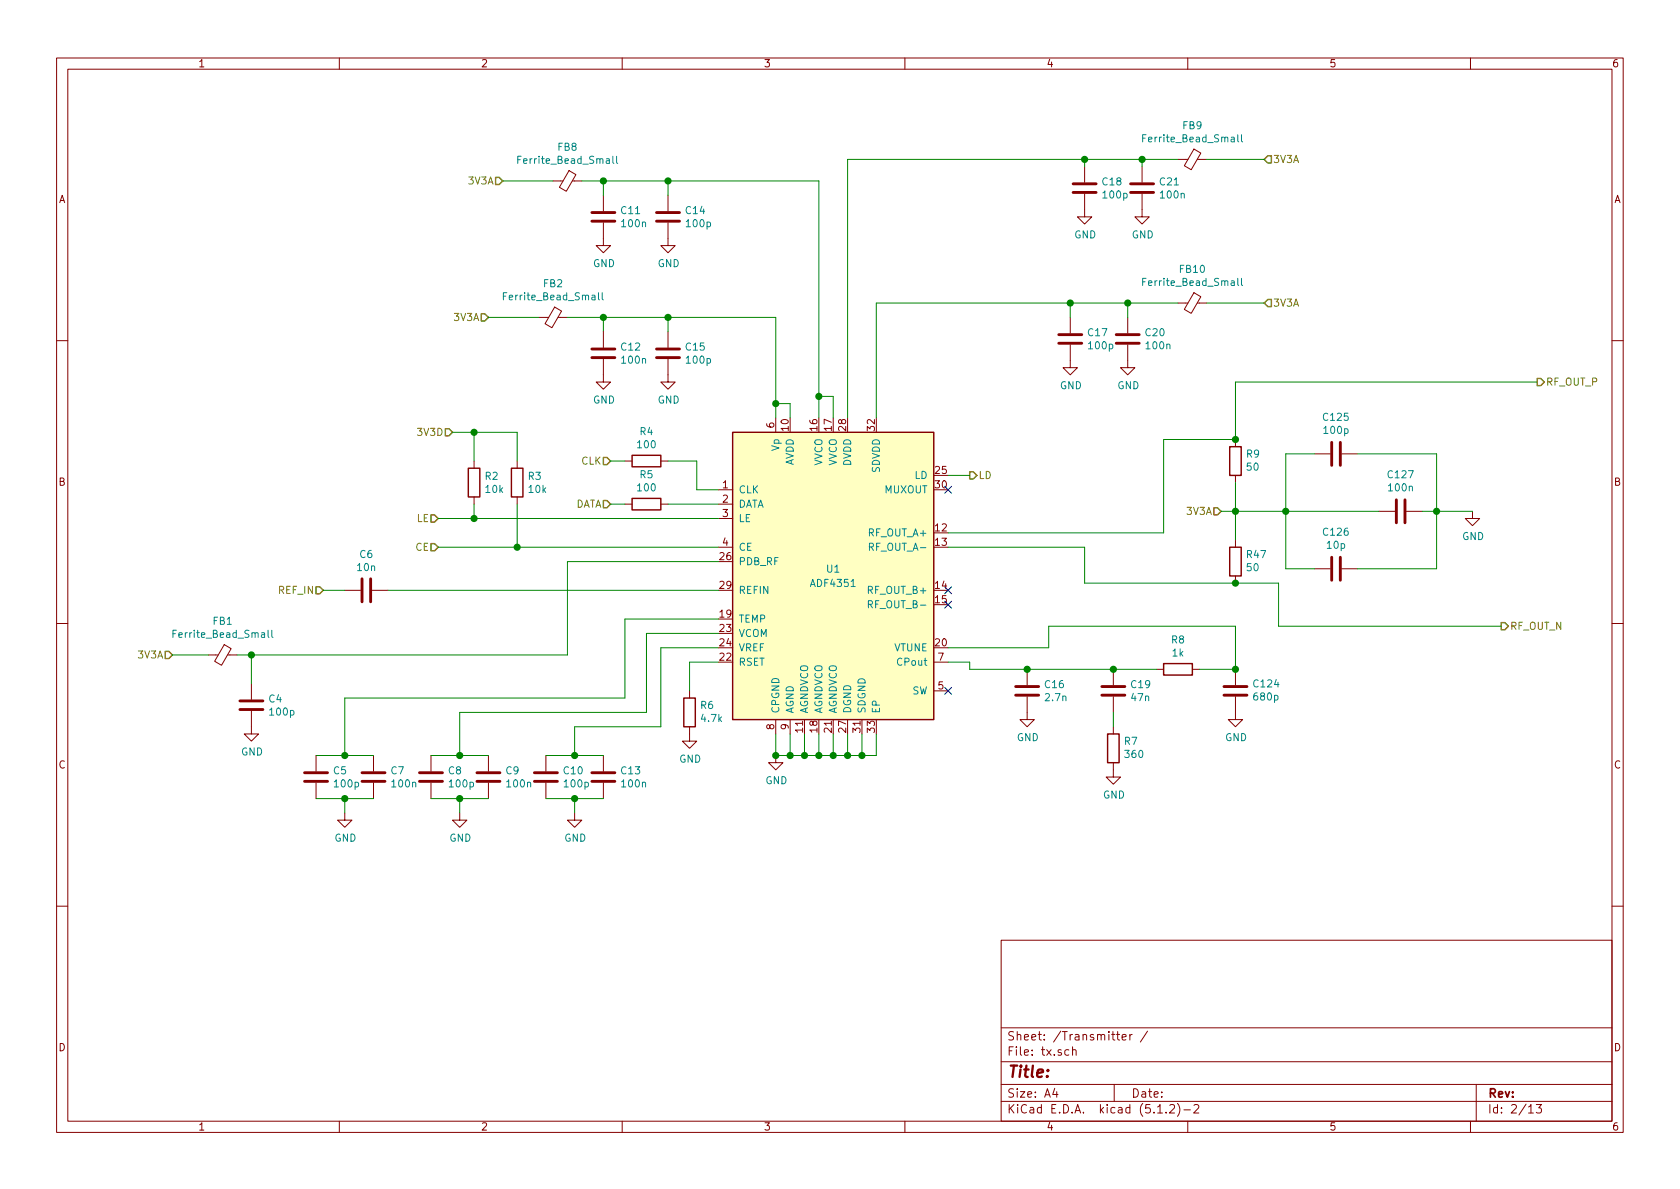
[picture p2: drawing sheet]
EESchema Schematic File Version 4
LIBS:violet-cache
EELAYER 29 0
EELAYER END
$Descr A4 11693 8268
encoding utf-8
Sheet 2 13
Title ""
Date ""
Rev ""
Comp ""
Comment1 ""
Comment2 ""
Comment3 ""
Comment4 ""
$EndDescr
Text HLabel 4250 3200 0    50   Input ~ 0
CLK
Text HLabel 4250 3500 0    50   Input ~ 0
DATA
Text HLabel 3050 3600 0    50   Input ~ 0
LE
Text HLabel 3050 3800 0    50   Input ~ 0
CE
Text HLabel 2250 4100 0    50   Input ~ 0
REF_IN
Text HLabel 6750 3300 2    50   Output ~ 0
LD
Text HLabel 3150 3000 0    50   Input ~ 0
3V3D
Text HLabel 10700 2650 2    50   Output ~ 0
RF_OUT_P
Text HLabel 10450 4350 2    50   Output ~ 0
RF_OUT_N
Text HLabel 3400 2200 0    50   Input ~ 0
3V3A
$Comp
L Timer_PLL:ADF4351 U1
U 1 1
P 5800 4000
F 0 "U1" H 5800 4050 50  0000 C CNN
F 1 "ADF4351" H 5800 3950 50  0000 C CNN
F 2 "Package_CSP:LFCSP-32-1EP_5x5mm_P0.5mm_EP3.25x3.25mm" H 5800 4000 50  0001 C CNN
F 3 "https://www.analog.com/media/en/technical-documentation/data-sheets/ADF4351.pdf" H 5800 4000 50  0001 C CNN
F 4 "584-ADF4351BCPZ" H 5800 4000 50  0001 C CNN "Mouser"
	1    5800 4000
	1    0    0    -1  
$EndComp
$Comp
L power:GND #PWR021
U 1 1
P 5400 5250
F 0 "#PWR021" H 5400 5000 50  0001 C CNN
F 1 "GND" H 5405 5077 50  0000 C CNN
F 2 "" H 5400 5250 50  0001 C CNN
F 3 "" H 5400 5250 50  0001 C CNN
	1    5400 5250
	1    0    0    -1  
$EndComp
Wire Wire Line
	6100 5100 6100 5250
Wire Wire Line
	6100 5250 6000 5250
Wire Wire Line
	5400 5100 5400 5250
Connection ~ 5400 5250
Wire Wire Line
	5500 5100 5500 5250
Connection ~ 5500 5250
Wire Wire Line
	5500 5250 5400 5250
Wire Wire Line
	5600 5100 5600 5250
Connection ~ 5600 5250
Wire Wire Line
	5600 5250 5500 5250
Wire Wire Line
	5700 5100 5700 5250
Connection ~ 5700 5250
Wire Wire Line
	5700 5250 5600 5250
Wire Wire Line
	5800 5100 5800 5250
Connection ~ 5800 5250
Wire Wire Line
	5800 5250 5700 5250
Wire Wire Line
	5900 5100 5900 5250
Connection ~ 5900 5250
Wire Wire Line
	5900 5250 5800 5250
Wire Wire Line
	6000 5100 6000 5250
Connection ~ 6000 5250
Wire Wire Line
	6000 5250 5900 5250
$Comp
L Device:R R4
U 1 1
P 4500 3200
F 0 "R4" V 4293 3200 50  0000 C CNN
F 1 "100" V 4384 3200 50  0000 C CNN
F 2 "violet:R_0402b" V 4430 3200 50  0001 C CNN
F 3 "~" H 4500 3200 50  0001 C CNN
F 4 "71-CRCW0402100RFKEDC" H 4500 3200 50  0001 C CNN "Mouser"
	1    4500 3200
	0    1    1    0   
$EndComp
$Comp
L Device:R R3
U 1 1
P 3600 3350
F 0 "R3" H 3670 3396 50  0000 L CNN
F 1 "10k" H 3670 3305 50  0000 L CNN
F 2 "violet:R_0402b" V 3530 3350 50  0001 C CNN
F 3 "~" H 3600 3350 50  0001 C CNN
F 4 "71-CRCW040210K0FKEDC" H 3600 3350 50  0001 C CNN "Mouser"
	1    3600 3350
	1    0    0    -1  
$EndComp
$Comp
L Device:R R5
U 1 1
P 4500 3500
F 0 "R5" V 4293 3500 50  0000 C CNN
F 1 "100" V 4384 3500 50  0000 C CNN
F 2 "violet:R_0402b" V 4430 3500 50  0001 C CNN
F 3 "~" H 4500 3500 50  0001 C CNN
F 4 "71-CRCW0402100RFKEDC" H 4500 3500 50  0001 C CNN "Mouser"
	1    4500 3500
	0    1    1    0   
$EndComp
Wire Wire Line
	4850 3200 4850 3400
Wire Wire Line
	4850 3400 5000 3400
Wire Wire Line
	4650 3200 4850 3200
Wire Wire Line
	4650 3500 5000 3500
Wire Wire Line
	4250 3200 4350 3200
Wire Wire Line
	4250 3500 4350 3500
$Comp
L Device:R R2
U 1 1
P 3300 3350
F 0 "R2" H 3370 3396 50  0000 L CNN
F 1 "10k" H 3370 3305 50  0000 L CNN
F 2 "violet:R_0402b" V 3230 3350 50  0001 C CNN
F 3 "~" H 3300 3350 50  0001 C CNN
F 4 "71-CRCW040210K0FKEDC" H 3300 3350 50  0001 C CNN "Mouser"
	1    3300 3350
	1    0    0    -1  
$EndComp
Wire Wire Line
	3150 3000 3300 3000
Wire Wire Line
	3600 3000 3600 3200
Wire Wire Line
	3300 3200 3300 3000
Connection ~ 3300 3000
Wire Wire Line
	3300 3000 3600 3000
Wire Wire Line
	3050 3600 3300 3600
Wire Wire Line
	5000 3800 3600 3800
Wire Wire Line
	3300 3500 3300 3600
Connection ~ 3300 3600
Wire Wire Line
	3300 3600 5000 3600
Wire Wire Line
	3600 3500 3600 3800
Connection ~ 3600 3800
Wire Wire Line
	3600 3800 3050 3800
$Comp
L Device:C C6
U 1 1
P 2550 4100
F 0 "C6" V 2298 4100 50  0000 C CNN
F 1 "10n" V 2389 4100 50  0000 C CNN
F 2 "violet:C_0402b" H 2588 3950 50  0001 C CNN
F 3 "~" H 2550 4100 50  0001 C CNN
F 4 "80-C0402C103J3RAUTO" H 2550 4100 50  0001 C CNN "Mouser"
	1    2550 4100
	0    1    1    0   
$EndComp
Wire Wire Line
	2250 4100 2400 4100
Wire Wire Line
	2700 4100 5000 4100
NoConn ~ 6600 4100
NoConn ~ 6600 4200
NoConn ~ 6600 4800
NoConn ~ 6600 3400
Wire Wire Line
	6600 3300 6750 3300
$Comp
L Device:Ferrite_Bead_Small FB2
U 1 1
P 3850 2200
F 0 "FB2" V 3613 2200 50  0000 C CNN
F 1 "Ferrite_Bead_Small" V 3704 2200 50  0000 C CNN
F 2 "violet:C_0603b" V 3780 2200 50  0001 C CNN
F 3 "~" H 3850 2200 50  0001 C CNN
F 4 "810-MAF1608GAD601CT0" H 3850 2200 50  0001 C CNN "Mouser"
	1    3850 2200
	0    1    1    0   
$EndComp
$Comp
L Device:C C15
U 1 1
P 4650 2450
F 0 "C15" H 4535 2496 50  0000 R CNN
F 1 "100p" H 4535 2405 50  0000 R CNN
F 2 "violet:C_0402b" H 4688 2300 50  0001 C CNN
F 3 "~" H 4650 2450 50  0001 C CNN
F 4 "80-C0402C101J5G7411" H 4650 2450 50  0001 C CNN "Mouser"
	1    4650 2450
	-1   0    0    -1  
$EndComp
$Comp
L power:GND #PWR017
U 1 1
P 4200 2600
F 0 "#PWR017" H 4200 2350 50  0001 C CNN
F 1 "GND" H 4205 2427 50  0000 C CNN
F 2 "" H 4200 2600 50  0001 C CNN
F 3 "" H 4200 2600 50  0001 C CNN
	1    4200 2600
	1    0    0    -1  
$EndComp
$Comp
L power:GND #PWR018
U 1 1
P 4650 1650
F 0 "#PWR018" H 4650 1400 50  0001 C CNN
F 1 "GND" H 4655 1477 50  0000 C CNN
F 2 "" H 4650 1650 50  0001 C CNN
F 3 "" H 4650 1650 50  0001 C CNN
	1    4650 1650
	1    0    0    -1  
$EndComp
Wire Wire Line
	5400 2800 5500 2800
Wire Wire Line
	5500 2800 5500 2900
Wire Wire Line
	5400 2800 5400 2900
Wire Wire Line
	3400 2200 3750 2200
Wire Wire Line
	3950 2200 4200 2200
Wire Wire Line
	4200 2200 4200 2300
Wire Wire Line
	4200 2200 4650 2200
Wire Wire Line
	4650 2200 4650 2300
Connection ~ 4200 2200
Wire Wire Line
	4650 2200 5400 2200
Wire Wire Line
	5400 2200 5400 2800
Connection ~ 4650 2200
Connection ~ 5400 2800
$Comp
L Device:Ferrite_Bead_Small FB8
U 1 1
P 3950 1250
F 0 "FB8" V 3713 1250 50  0000 C CNN
F 1 "Ferrite_Bead_Small" V 3804 1250 50  0000 C CNN
F 2 "violet:C_0603b" V 3880 1250 50  0001 C CNN
F 3 "~" H 3950 1250 50  0001 C CNN
F 4 "810-MAF1608GAD601CT0" H 3950 1250 50  0001 C CNN "Mouser"
	1    3950 1250
	0    1    1    0   
$EndComp
Text HLabel 3500 1250 0    50   Input ~ 0
3V3A
$Comp
L power:GND #PWR016
U 1 1
P 4200 1650
F 0 "#PWR016" H 4200 1400 50  0001 C CNN
F 1 "GND" H 4205 1477 50  0000 C CNN
F 2 "" H 4200 1650 50  0001 C CNN
F 3 "" H 4200 1650 50  0001 C CNN
	1    4200 1650
	1    0    0    -1  
$EndComp
$Comp
L Device:C C12
U 1 1
P 4200 2450
F 0 "C12" H 4085 2496 50  0000 R CNN
F 1 "100n" H 4085 2405 50  0000 R CNN
F 2 "violet:C_0402b" H 4238 2300 50  0001 C CNN
F 3 "~" H 4200 2450 50  0001 C CNN
F 4 "80-C0402C104K4REAUTO" H 4200 2450 50  0001 C CNN "Mouser"
	1    4200 2450
	-1   0    0    -1  
$EndComp
$Comp
L Device:C C11
U 1 1
P 4200 1500
F 0 "C11" H 4085 1546 50  0000 R CNN
F 1 "100n" H 4085 1455 50  0000 R CNN
F 2 "violet:C_0402b" H 4238 1350 50  0001 C CNN
F 3 "~" H 4200 1500 50  0001 C CNN
F 4 "80-C0402C104K4REAUTO" H 4200 1500 50  0001 C CNN "Mouser"
	1    4200 1500
	-1   0    0    -1  
$EndComp
$Comp
L Device:C C14
U 1 1
P 4650 1500
F 0 "C14" H 4535 1546 50  0000 R CNN
F 1 "100p" H 4535 1455 50  0000 R CNN
F 2 "violet:C_0402b" H 4688 1350 50  0001 C CNN
F 3 "~" H 4650 1500 50  0001 C CNN
F 4 "80-C0402C101J5G7411" H 4650 1500 50  0001 C CNN "Mouser"
	1    4650 1500
	-1   0    0    -1  
$EndComp
$Comp
L power:GND #PWR019
U 1 1
P 4650 2600
F 0 "#PWR019" H 4650 2350 50  0001 C CNN
F 1 "GND" H 4655 2427 50  0000 C CNN
F 2 "" H 4650 2600 50  0001 C CNN
F 3 "" H 4650 2600 50  0001 C CNN
	1    4650 2600
	1    0    0    -1  
$EndComp
Wire Wire Line
	3500 1250 3850 1250
Wire Wire Line
	4050 1250 4200 1250
Wire Wire Line
	4200 1250 4200 1350
Wire Wire Line
	4200 1250 4650 1250
Wire Wire Line
	4650 1250 4650 1350
Connection ~ 4200 1250
Wire Wire Line
	4650 1250 5700 1250
Wire Wire Line
	5700 1250 5700 2750
Connection ~ 4650 1250
Wire Wire Line
	5700 2750 5800 2750
Wire Wire Line
	5800 2750 5800 2900
Connection ~ 5700 2750
Wire Wire Line
	5700 2750 5700 2900
$Comp
L Device:C C18
U 1 1
P 7550 1300
F 0 "C18" H 7435 1346 50  0000 R CNN
F 1 "100p" H 7435 1255 50  0000 R CNN
F 2 "violet:C_0402b" H 7588 1150 50  0001 C CNN
F 3 "~" H 7550 1300 50  0001 C CNN
F 4 "80-C0402C101J5G7411" H 7550 1300 50  0001 C CNN "Mouser"
	1    7550 1300
	-1   0    0    -1  
$EndComp
$Comp
L Device:C C21
U 1 1
P 7950 1300
F 0 "C21" H 7835 1346 50  0000 R CNN
F 1 "100n" H 7835 1255 50  0000 R CNN
F 2 "violet:C_0402b" H 7988 1150 50  0001 C CNN
F 3 "~" H 7950 1300 50  0001 C CNN
F 4 "80-C0402C104K4REAUTO" H 7950 1300 50  0001 C CNN "Mouser"
	1    7950 1300
	-1   0    0    -1  
$EndComp
$Comp
L power:GND #PWR024
U 1 1
P 7550 1450
F 0 "#PWR024" H 7550 1200 50  0001 C CNN
F 1 "GND" H 7555 1277 50  0000 C CNN
F 2 "" H 7550 1450 50  0001 C CNN
F 3 "" H 7550 1450 50  0001 C CNN
	1    7550 1450
	1    0    0    -1  
$EndComp
$Comp
L power:GND #PWR027
U 1 1
P 7950 1450
F 0 "#PWR027" H 7950 1200 50  0001 C CNN
F 1 "GND" H 7955 1277 50  0000 C CNN
F 2 "" H 7950 1450 50  0001 C CNN
F 3 "" H 7950 1450 50  0001 C CNN
	1    7950 1450
	1    0    0    -1  
$EndComp
$Comp
L Device:Ferrite_Bead_Small FB9
U 1 1
P 8300 1100
F 0 "FB9" V 8063 1100 50  0000 C CNN
F 1 "Ferrite_Bead_Small" V 8154 1100 50  0000 C CNN
F 2 "violet:C_0603b" V 8230 1100 50  0001 C CNN
F 3 "~" H 8300 1100 50  0001 C CNN
F 4 "810-MAF1608GAD601CT0" H 8300 1100 50  0001 C CNN "Mouser"
	1    8300 1100
	0    1    1    0   
$EndComp
Text HLabel 8800 1100 2    50   Input ~ 0
3V3A
Wire Wire Line
	8200 1100 7950 1100
Wire Wire Line
	5900 1100 5900 2900
Wire Wire Line
	7550 1150 7550 1100
Connection ~ 7550 1100
Wire Wire Line
	7550 1100 5900 1100
Wire Wire Line
	7950 1150 7950 1100
Connection ~ 7950 1100
Wire Wire Line
	7950 1100 7550 1100
Wire Wire Line
	8400 1100 8800 1100
$Comp
L Device:Ferrite_Bead_Small FB10
U 1 1
P 8300 2100
F 0 "FB10" V 8063 2100 50  0000 C CNN
F 1 "Ferrite_Bead_Small" V 8154 2100 50  0000 C CNN
F 2 "violet:C_0603b" V 8230 2100 50  0001 C CNN
F 3 "~" H 8300 2100 50  0001 C CNN
F 4 "810-MAF1608GAD601CT0" H 8300 2100 50  0001 C CNN "Mouser"
	1    8300 2100
	0    1    1    0   
$EndComp
$Comp
L Device:C C20
U 1 1
P 7850 2350
F 0 "C20" H 7735 2396 50  0000 R CNN
F 1 "100n" H 7735 2305 50  0000 R CNN
F 2 "violet:C_0402b" H 7888 2200 50  0001 C CNN
F 3 "~" H 7850 2350 50  0001 C CNN
F 4 "80-C0402C104K4REAUTO" H 7850 2350 50  0001 C CNN "Mouser"
	1    7850 2350
	-1   0    0    -1  
$EndComp
$Comp
L power:GND #PWR026
U 1 1
P 7850 2500
F 0 "#PWR026" H 7850 2250 50  0001 C CNN
F 1 "GND" H 7855 2327 50  0000 C CNN
F 2 "" H 7850 2500 50  0001 C CNN
F 3 "" H 7850 2500 50  0001 C CNN
	1    7850 2500
	1    0    0    -1  
$EndComp
$Comp
L Device:C C17
U 1 1
P 7450 2350
F 0 "C17" H 7335 2396 50  0000 R CNN
F 1 "100p" H 7335 2305 50  0000 R CNN
F 2 "violet:C_0402b" H 7488 2200 50  0001 C CNN
F 3 "~" H 7450 2350 50  0001 C CNN
F 4 "80-C0402C101J5G7411" H 7450 2350 50  0001 C CNN "Mouser"
	1    7450 2350
	-1   0    0    -1  
$EndComp
$Comp
L power:GND #PWR023
U 1 1
P 7450 2500
F 0 "#PWR023" H 7450 2250 50  0001 C CNN
F 1 "GND" H 7455 2327 50  0000 C CNN
F 2 "" H 7450 2500 50  0001 C CNN
F 3 "" H 7450 2500 50  0001 C CNN
	1    7450 2500
	1    0    0    -1  
$EndComp
Text HLabel 8800 2100 2    50   Input ~ 0
3V3A
Wire Wire Line
	8200 2100 7850 2100
Wire Wire Line
	6100 2100 6100 2900
Wire Wire Line
	8400 2100 8800 2100
Wire Wire Line
	7850 2200 7850 2100
Connection ~ 7850 2100
Wire Wire Line
	7850 2100 7450 2100
Wire Wire Line
	7450 2200 7450 2100
Connection ~ 7450 2100
Wire Wire Line
	7450 2100 6100 2100
$Comp
L Device:C C10
U 1 1
P 3800 5400
F 0 "C10" H 3685 5446 50  0000 R CNN
F 1 "100p" H 3685 5355 50  0000 R CNN
F 2 "violet:C_0402b" H 3838 5250 50  0001 C CNN
F 3 "~" H 3800 5400 50  0001 C CNN
F 4 "80-C0402C101J5G7411" H 3800 5400 50  0001 C CNN "Mouser"
	1    3800 5400
	-1   0    0    -1  
$EndComp
$Comp
L Device:C C13
U 1 1
P 4200 5400
F 0 "C13" H 4085 5446 50  0000 R CNN
F 1 "100n" H 4085 5355 50  0000 R CNN
F 2 "violet:C_0402b" H 4238 5250 50  0001 C CNN
F 3 "~" H 4200 5400 50  0001 C CNN
F 4 "80-C0402C104K4REAUTO" H 4200 5400 50  0001 C CNN "Mouser"
	1    4200 5400
	-1   0    0    -1  
$EndComp
$Comp
L power:GND #PWR015
U 1 1
P 4000 5650
F 0 "#PWR015" H 4000 5400 50  0001 C CNN
F 1 "GND" H 4005 5477 50  0000 C CNN
F 2 "" H 4000 5650 50  0001 C CNN
F 3 "" H 4000 5650 50  0001 C CNN
	1    4000 5650
	1    0    0    -1  
$EndComp
$Comp
L Device:R R6
U 1 1
P 4800 4950
F 0 "R6" H 4730 4904 50  0000 R CNN
F 1 "4.7k" H 4730 4995 50  0000 R CNN
F 2 "violet:R_0402b" V 4730 4950 50  0001 C CNN
F 3 "~" H 4800 4950 50  0001 C CNN
F 4 "71-CRCW04024K70FKEDC" H 4800 4950 50  0001 C CNN "Mouser"
	1    4800 4950
	-1   0    0    1   
$EndComp
$Comp
L power:GND #PWR020
U 1 1
P 4800 5100
F 0 "#PWR020" H 4800 4850 50  0001 C CNN
F 1 "GND" H 4805 4927 50  0000 C CNN
F 2 "" H 4800 5100 50  0001 C CNN
F 3 "" H 4800 5100 50  0001 C CNN
	1    4800 5100
	1    0    0    -1  
$EndComp
Wire Wire Line
	5000 4600 4800 4600
Wire Wire Line
	4800 4600 4800 4800
$Comp
L Device:C C9
U 1 1
P 3400 5400
F 0 "C9" H 3285 5446 50  0000 R CNN
F 1 "100n" H 3285 5355 50  0000 R CNN
F 2 "violet:C_0402b" H 3438 5250 50  0001 C CNN
F 3 "~" H 3400 5400 50  0001 C CNN
F 4 "80-C0402C104K4REAUTO" H 3400 5400 50  0001 C CNN "Mouser"
	1    3400 5400
	-1   0    0    -1  
$EndComp
$Comp
L Device:C C8
U 1 1
P 3000 5400
F 0 "C8" H 2885 5446 50  0000 R CNN
F 1 "100p" H 2885 5355 50  0000 R CNN
F 2 "violet:C_0402b" H 3038 5250 50  0001 C CNN
F 3 "~" H 3000 5400 50  0001 C CNN
F 4 "80-C0402C101J5G7411" H 3000 5400 50  0001 C CNN "Mouser"
	1    3000 5400
	-1   0    0    -1  
$EndComp
Wire Wire Line
	3800 5250 4000 5250
Wire Wire Line
	3800 5550 4000 5550
Wire Wire Line
	3400 5250 3200 5250
Wire Wire Line
	3000 5550 3200 5550
$Comp
L power:GND #PWR014
U 1 1
P 3200 5650
F 0 "#PWR014" H 3200 5400 50  0001 C CNN
F 1 "GND" H 3205 5477 50  0000 C CNN
F 2 "" H 3200 5650 50  0001 C CNN
F 3 "" H 3200 5650 50  0001 C CNN
	1    3200 5650
	1    0    0    -1  
$EndComp
Wire Wire Line
	3200 5650 3200 5550
Connection ~ 3200 5550
Wire Wire Line
	3200 5550 3400 5550
Wire Wire Line
	4000 5650 4000 5550
Connection ~ 4000 5550
Wire Wire Line
	4000 5550 4200 5550
Wire Wire Line
	5000 4500 4600 4500
Wire Wire Line
	4600 4500 4600 5050
Wire Wire Line
	4600 5050 4000 5050
Wire Wire Line
	4000 5050 4000 5250
Connection ~ 4000 5250
Wire Wire Line
	4000 5250 4200 5250
Wire Wire Line
	3200 5250 3200 4950
Wire Wire Line
	3200 4950 4500 4950
Wire Wire Line
	4500 4950 4500 4400
Wire Wire Line
	4500 4400 5000 4400
Connection ~ 3200 5250
Wire Wire Line
	3200 5250 3000 5250
$Comp
L Device:C C7
U 1 1
P 2600 5400
F 0 "C7" H 2485 5446 50  0000 R CNN
F 1 "100n" H 2485 5355 50  0000 R CNN
F 2 "violet:C_0402b" H 2638 5250 50  0001 C CNN
F 3 "~" H 2600 5400 50  0001 C CNN
F 4 "80-C0402C104K4REAUTO" H 2600 5400 50  0001 C CNN "Mouser"
	1    2600 5400
	-1   0    0    -1  
$EndComp
$Comp
L Device:C C5
U 1 1
P 2200 5400
F 0 "C5" H 2085 5446 50  0000 R CNN
F 1 "100p" H 2085 5355 50  0000 R CNN
F 2 "violet:C_0402b" H 2238 5250 50  0001 C CNN
F 3 "~" H 2200 5400 50  0001 C CNN
F 4 "80-C0402C101J5G7411" H 2200 5400 50  0001 C CNN "Mouser"
	1    2200 5400
	-1   0    0    -1  
$EndComp
$Comp
L power:GND #PWR013
U 1 1
P 2400 5650
F 0 "#PWR013" H 2400 5400 50  0001 C CNN
F 1 "GND" H 2405 5477 50  0000 C CNN
F 2 "" H 2400 5650 50  0001 C CNN
F 3 "" H 2400 5650 50  0001 C CNN
	1    2400 5650
	1    0    0    -1  
$EndComp
Wire Wire Line
	2400 5650 2400 5550
Wire Wire Line
	2200 5550 2400 5550
Connection ~ 2400 5550
Wire Wire Line
	2400 5550 2600 5550
Wire Wire Line
	2200 5250 2400 5250
Wire Wire Line
	2400 5250 2400 4850
Wire Wire Line
	2400 4850 4350 4850
Wire Wire Line
	4350 4850 4350 4300
Wire Wire Line
	4350 4300 5000 4300
Connection ~ 2400 5250
Wire Wire Line
	2400 5250 2600 5250
Text HLabel 1200 4550 0    50   Input ~ 0
3V3A
$Comp
L Device:C C4
U 1 1
P 1750 4900
F 0 "C4" H 1635 4946 50  0000 R CNN
F 1 "100p" H 1635 4855 50  0000 R CNN
F 2 "violet:C_0402b" H 1788 4750 50  0001 C CNN
F 3 "~" H 1750 4900 50  0001 C CNN
F 4 "80-C0402C101J5G7411" H 1750 4900 50  0001 C CNN "Mouser"
	1    1750 4900
	-1   0    0    -1  
$EndComp
$Comp
L Device:Ferrite_Bead_Small FB1
U 1 1
P 1550 4550
F 0 "FB1" V 1313 4550 50  0000 C CNN
F 1 "Ferrite_Bead_Small" V 1404 4550 50  0000 C CNN
F 2 "violet:C_0603b" V 1480 4550 50  0001 C CNN
F 3 "~" H 1550 4550 50  0001 C CNN
F 4 "810-MAF1608GAD601CT0" H 1550 4550 50  0001 C CNN "Mouser"
	1    1550 4550
	0    1    1    0   
$EndComp
$Comp
L power:GND #PWR012
U 1 1
P 1750 5050
F 0 "#PWR012" H 1750 4800 50  0001 C CNN
F 1 "GND" H 1755 4877 50  0000 C CNN
F 2 "" H 1750 5050 50  0001 C CNN
F 3 "" H 1750 5050 50  0001 C CNN
	1    1750 5050
	1    0    0    -1  
$EndComp
Wire Wire Line
	5000 3900 3950 3900
Wire Wire Line
	3950 3900 3950 4550
Wire Wire Line
	3950 4550 1750 4550
Wire Wire Line
	1450 4550 1200 4550
Wire Wire Line
	1750 4750 1750 4550
Connection ~ 1750 4550
Wire Wire Line
	1750 4550 1650 4550
$Comp
L Device:C C16
U 1 1
P 7150 4800
F 0 "C16" H 7035 4846 50  0000 R CNN
F 1 "2.7n" H 7035 4755 50  0000 R CNN
F 2 "violet:C_0402b" H 7188 4650 50  0001 C CNN
F 3 "~" H 7150 4800 50  0001 C CNN
F 4 "80-C0402C272J8RAUTO" H 7150 4800 50  0001 C CNN "Mouser"
	1    7150 4800
	-1   0    0    -1  
$EndComp
$Comp
L power:GND #PWR022
U 1 1
P 7150 4950
F 0 "#PWR022" H 7150 4700 50  0001 C CNN
F 1 "GND" H 7155 4777 50  0000 C CNN
F 2 "" H 7150 4950 50  0001 C CNN
F 3 "" H 7150 4950 50  0001 C CNN
	1    7150 4950
	1    0    0    -1  
$EndComp
$Comp
L Device:C C19
U 1 1
P 7750 4800
F 0 "C19" H 7635 4846 50  0000 R CNN
F 1 "47n" H 7635 4755 50  0000 R CNN
F 2 "violet:C_0402b" H 7788 4650 50  0001 C CNN
F 3 "~" H 7750 4800 50  0001 C CNN
F 4 "80-C0402C473K4RAUTO" H 7750 4800 50  0001 C CNN "Mouser"
	1    7750 4800
	-1   0    0    -1  
$EndComp
$Comp
L Device:C C124
U 1 1
P 8600 4800
F 0 "C124" H 8485 4754 50  0000 R CNN
F 1 "680p" H 8485 4845 50  0000 R CNN
F 2 "violet:C_0402b" H 8638 4650 50  0001 C CNN
F 3 "~" H 8600 4800 50  0001 C CNN
F 4 "80-C0402S681K5RAUTO" H 8600 4800 50  0001 C CNN "Mouser"
	1    8600 4800
	-1   0    0    1   
$EndComp
$Comp
L Device:R R8
U 1 1
P 8200 4650
F 0 "R8" V 7993 4650 50  0000 C CNN
F 1 "1k" V 8084 4650 50  0000 C CNN
F 2 "violet:R_0402b" V 8130 4650 50  0001 C CNN
F 3 "~" H 8200 4650 50  0001 C CNN
F 4 "71-CRCW04021K00FKEDC" H 8200 4650 50  0001 C CNN "Mouser"
	1    8200 4650
	0    1    1    0   
$EndComp
$Comp
L Device:R R7
U 1 1
P 7750 5200
F 0 "R7" H 7680 5154 50  0000 R CNN
F 1 "360" H 7680 5245 50  0000 R CNN
F 2 "violet:R_0402b" V 7680 5200 50  0001 C CNN
F 3 "~" H 7750 5200 50  0001 C CNN
F 4 "71-CRCW0402360RFKED" H 7750 5200 50  0001 C CNN "Mouser"
	1    7750 5200
	-1   0    0    1   
$EndComp
$Comp
L power:GND #PWR025
U 1 1
P 7750 5350
F 0 "#PWR025" H 7750 5100 50  0001 C CNN
F 1 "GND" H 7755 5177 50  0000 C CNN
F 2 "" H 7750 5350 50  0001 C CNN
F 3 "" H 7750 5350 50  0001 C CNN
	1    7750 5350
	1    0    0    -1  
$EndComp
$Comp
L power:GND #PWR028
U 1 1
P 8600 4950
F 0 "#PWR028" H 8600 4700 50  0001 C CNN
F 1 "GND" H 8605 4777 50  0000 C CNN
F 2 "" H 8600 4950 50  0001 C CNN
F 3 "" H 8600 4950 50  0001 C CNN
	1    8600 4950
	1    0    0    -1  
$EndComp
Wire Wire Line
	8050 4650 7750 4650
Wire Wire Line
	7150 4650 7750 4650
Connection ~ 7750 4650
Wire Wire Line
	7150 4650 6750 4650
Wire Wire Line
	6750 4650 6750 4600
Wire Wire Line
	6750 4600 6600 4600
Connection ~ 7150 4650
Wire Wire Line
	7750 5050 7750 4950
Wire Wire Line
	8350 4650 8600 4650
Wire Wire Line
	6600 4500 7300 4500
Wire Wire Line
	7300 4500 7300 4350
Wire Wire Line
	7300 4350 8600 4350
Wire Wire Line
	8600 4350 8600 4650
Connection ~ 8600 4650
$Comp
L Device:R R9
U 1 1
P 8600 3200
F 0 "R9" H 8530 3154 50  0000 R CNN
F 1 "50" H 8530 3245 50  0000 R CNN
F 2 "violet:R_0402b" V 8530 3200 50  0001 C CNN
F 3 "~" H 8600 3200 50  0001 C CNN
F 4 "603-RC0402JR-0750RL" H 8600 3200 50  0001 C CNN "Mouser"
	1    8600 3200
	-1   0    0    1   
$EndComp
$Comp
L Device:R R47
U 1 1
P 8600 3900
F 0 "R47" H 8530 3854 50  0000 R CNN
F 1 "50" H 8530 3945 50  0000 R CNN
F 2 "violet:R_0402b" V 8530 3900 50  0001 C CNN
F 3 "~" H 8600 3900 50  0001 C CNN
F 4 "603-RC0402JR-0750RL" H 8600 3900 50  0001 C CNN "Mouser"
	1    8600 3900
	-1   0    0    1   
$EndComp
Text HLabel 8500 3550 0    50   Input ~ 0
3V3A
$Comp
L Device:C C125
U 1 1
P 9300 3150
F 0 "C125" V 9552 3150 50  0000 C CNN
F 1 "100p" V 9461 3150 50  0000 C CNN
F 2 "violet:C_0402b" H 9338 3000 50  0001 C CNN
F 3 "~" H 9300 3150 50  0001 C CNN
F 4 "80-C0402C101J5G7411" H 9300 3150 50  0001 C CNN "Mouser"
	1    9300 3150
	0    -1   -1   0   
$EndComp
$Comp
L Device:C C126
U 1 1
P 9300 3950
F 0 "C126" V 9552 3950 50  0000 C CNN
F 1 "10p" V 9461 3950 50  0000 C CNN
F 2 "violet:C_0402b" H 9338 3800 50  0001 C CNN
F 3 "~" H 9300 3950 50  0001 C CNN
F 4 "80-C0402C100J5GAUTLR" H 9300 3950 50  0001 C CNN "Mouser"
	1    9300 3950
	0    -1   -1   0   
$EndComp
$Comp
L Device:C C127
U 1 1
P 9750 3550
F 0 "C127" V 10002 3550 50  0000 C CNN
F 1 "100n" V 9911 3550 50  0000 C CNN
F 2 "violet:C_0402b" H 9788 3400 50  0001 C CNN
F 3 "~" H 9750 3550 50  0001 C CNN
F 4 "80-C0402C104K4REAUTO" H 9750 3550 50  0001 C CNN "Mouser"
	1    9750 3550
	0    -1   -1   0   
$EndComp
$Comp
L power:GND #PWR029
U 1 1
P 10250 3550
F 0 "#PWR029" H 10250 3300 50  0001 C CNN
F 1 "GND" H 10255 3377 50  0000 C CNN
F 2 "" H 10250 3550 50  0001 C CNN
F 3 "" H 10250 3550 50  0001 C CNN
	1    10250 3550
	1    0    0    -1  
$EndComp
Wire Wire Line
	8500 3550 8600 3550
Wire Wire Line
	9150 3950 8950 3950
Wire Wire Line
	8950 3950 8950 3550
Connection ~ 8950 3550
Wire Wire Line
	8950 3550 9600 3550
Wire Wire Line
	9150 3150 8950 3150
Wire Wire Line
	8950 3150 8950 3550
Wire Wire Line
	10250 3550 10000 3550
Wire Wire Line
	10000 3550 10000 3150
Wire Wire Line
	10000 3150 9450 3150
Connection ~ 10000 3550
Wire Wire Line
	10000 3550 9900 3550
Wire Wire Line
	9450 3950 10000 3950
Wire Wire Line
	10000 3950 10000 3550
Wire Wire Line
	8600 3550 8600 3750
Connection ~ 8600 3550
Wire Wire Line
	8600 3550 8950 3550
Wire Wire Line
	8600 3350 8600 3550
Wire Wire Line
	6600 3800 7550 3800
Wire Wire Line
	7550 3800 7550 4050
Wire Wire Line
	7550 4050 8600 4050
Wire Wire Line
	8600 3050 8100 3050
Wire Wire Line
	8100 3050 8100 3700
Wire Wire Line
	8100 3700 6600 3700
Wire Wire Line
	8600 4050 8900 4050
Wire Wire Line
	8900 4050 8900 4350
Connection ~ 8600 4050
Wire Wire Line
	8600 2650 8600 3050
Connection ~ 8600 3050
Wire Wire Line
	8900 4350 10450 4350
Wire Wire Line
	8600 2650 10700 2650
$EndSCHEMATC
